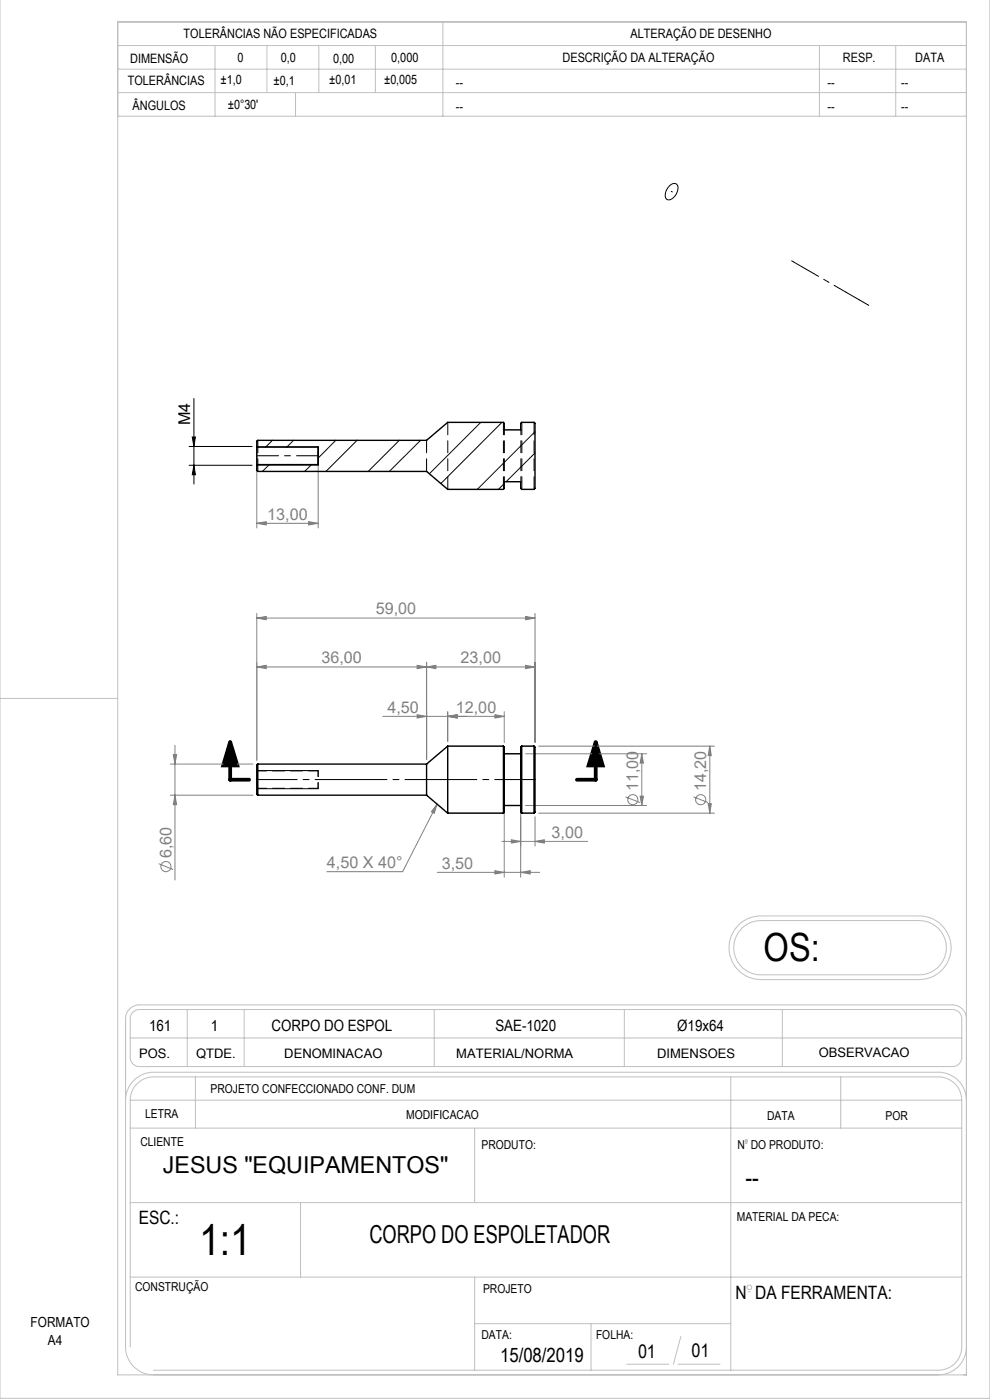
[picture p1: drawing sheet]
<svg xmlns="http://www.w3.org/2000/svg" width="210mm" height="297mm" viewBox="0 0 210 297" stroke-linecap="round" stroke-linejoin="round" font-family="sans-serif">
<g fill="none" stroke="#808080" stroke-width=".21">
<path d="M54.5 95.8v16.2M67.5 95.8v16.2M54.5 111l2-.3v.7zM54.5 111h13M65.5 110.7l2 .3-2 .4zM54.5 131.1l2-.3v.7zM54.5 130.1v31.2M54.5 131.1h59M111.5 130.8l2 .3-2 .4zM113.5 130.1v27.4M37.1 158.1v28.6M54.5 141.5l2-.4v.7z"/>
<path d="M54.5 141.5h59M88.5 141.1l2 .4-2 .3zM88.5 151.6l2 .4-2 .3zM90.5 141.5l2-.4v.7zM90.5 140.5v20.6M95 151v6.3M95 152l2-.4v.7zM105 151.6l2 .4-2 .3zM107 151v6.5M107 152h-25.8M111.5 159.9h25.7M111.5 141.1l2 .4-2 .3z"/>
<path d="M114.3 158.3h37.3M136.1 159.9l.4 2h-.7zM136.1 159.9v11M150.6 158.3l.3 2h-.7zM150.6 158.3v14.2M36.1 168.7h17.6M36.1 162.1h17.6M36.8 160.1h.7l-.4 2zM37.1 168.7l.4 2h-.7zM92.7 170.6l-.6 1.9-.6-.3zM92.7 170.6l-7.3 14.3h-16.1M106.5 178.5h18.1"/>
<path d="M107 171.9v14.2M108.5 178.1l2 .4-2 .4zM110.5 171.9v14.2M111.5 170.9h25.7M113.5 178.5l2-.4v.8zM113.5 173.3v6.2M114.3 172.5h37.3M132.7 169l3 1.2M135.8 168.9h.7l-.4 2zM147.1 169l3.1 1.2M150.2 170.5h.7l-.3 2zM33.7 183.2l3 1.3"/>
<path d="M92.7 185.1h21.8M105 184.7l2 .4-2 .3zM110.5 185.1l2-.4v.7z"/>
<circle cx="134.2" cy="169.6" r="1.08"/>
<circle cx="148.6" cy="169.6" r="1.08"/>
<circle cx="35.2" cy="183.8" r="1.07"/>
</g>
<path d="M48.8 157.4l1.5 5h-3zM126.4 157.4l1.4 5h-3z" fill="none" stroke="#000" stroke-width=".8" stroke-linecap="butt"/>
<path d="M142 39.4a.96 .96 0 0 1 1.2-.5 .96 .96 0 0 1 .6 1.1 2.64 2.64 0 0 1-2.1 2.4 1.21 1.21 0 0 1-.4-1.9zM40.1 94.7h13.4M40.1 98.7h13.4M40.8 92.7h.7l-.4 2zM41.1 98.7l.4 2h-.7zM41.1 84.5v18.2M54.5 94.8h13M54.5 98.6h13M54.5 163.5h13M54.5 167.3h13" fill="none" stroke="#000" stroke-width=".21"/>
<g fill="none" stroke="#c0c0c0" stroke-width=".21">
<path d="M210 -.1v296.7h-210v-296.6M25 4.7h180v287h-180zM25 9.7h180M25 19.6h180M25 14.7h180M45.6 9.7v15M56.6 9.7v9.9M62.7 19.6v5.1M67.6 9.7v9.9M79.6 9.7v9.9M93.9 4.7v20M173.8 9.7v15"/>
<path d="M190 9.7v15M25 24.7h180M54.5 94.7h13M54.5 98.7h13M0 148.2h25M156.7 196.2l.5-.5a6.7 6.7 0 0 1 4.2-1.4h33.6a6.8 6.8 0 0 1 6.8 6.8 6.8 6.8 0 0 1-6.8 6.7h-33.6a6.8 6.8 0 0 1-6.2-4.2 6.8 6.8 0 0 1 1.5-7.4zM157.4 196.9l.2-.2a5.6 5.6 0 0 1 3.8-1.4h33.6a5.8 5.8 0 0 1 5.7 5.7 5.8 5.8 0 0 1-5.7 5.8h-33.6a5.8 5.8 0 0 1-5.3-3.6 5.8 5.8 0 0 1 1.3-6.3zM28.3 214.7l1.1-.5h172.8a1.93 1.93 0 0 1 1.8 1.9v8.4a1.93 1.93 0 0 1-2 1.8h-172.4a1.92 1.92 0 0 1-2-2v-8.2a1.81 1.81 0 0 1 .7-1.4zM39.7 214.2v12.1M51.8 214.2v12.1M92.1 214.2v12.1M132.4 214.2v12.1"/>
<path d="M165.9 214.2v12.1M205 216.1a2.94 2.94 0 0 0-3-2.9h-172.4a2.94 2.94 0 0 0-3 2.9v69.6a6 6 0 0 0 6 6M26.6 233.4a6 6 0 0 1 6-5.9h166.5a6 6 0 0 1 5.9 5.9M27.6 233.4a4.9 4.9 0 0 1 5-4.9h166.5a4.9 4.9 0 0 1 4.9 4.9M27.6 233.4v52.3M27.6 239.3h176.4M27.6 233.4h176.4M27.6 220.2h176.4M41.5 228.5v10.8M100.7 239.3v15.8M155 228.5v62.2M178.3 228.5v10.8"/>
<path d="M204 233.4v52.3a4.9 4.9 0 0 1-4.9 5h-166.5M27.6 255.1h176.4M63.7 255.1v15.8M158.2 242.6h.2M27.6 270.9h176.4M100.7 270.9v19.8M158.7 274h.5M100.7 280.8h54.3M125.4 280.8v9.9M133 289.4h8.9M143.8 289.4h8.9M144.4 283.5l-1.6 5.9"/>
<path d="M205 285.7a6 6 0 0 1-5.9 6"/>
<circle cx="158.3" cy="242.1" r=".25"/>
<circle cx="159" cy="273.1" r=".5"/>
</g>
<path d="M67.6 96.7h-13.2" fill="none" stroke="#000" stroke-width=".21" stroke-dasharray="15.2 1.3 1.3 1.3" stroke-dashoffset="10.5"/>
<path d="M142.6 40.7l-.2-.1M171.1 57.2l-3.2-1.9M179.5 62l.1 .1M182.1 63.5l-2.5-1.4M182.2 63.6l-.1-.1M184.1 64.6l-1.9-1M184.1 64.6l.2 .2" fill="none" stroke="#000" stroke-width=".21" stroke-dasharray="15.2 1.3 1.3 1.3"/>
<path d="M179.5 62l-8.4-4.8" fill="none" stroke="#000" stroke-width=".21" stroke-dasharray="15.2 1.3 1.3 1.3" stroke-dashoffset="12.3"/>
<path d="M54.4 165.4h59.2" fill="none" stroke="#000" stroke-width=".21" stroke-dasharray="15.2 1.3 1.3 1.3" stroke-dashoffset="6.6"/>
<path d="M48.8 157.4v8h4M126.4 157.4v8h-4" fill="none" stroke="#000" stroke-width=".8"/>
<path d="M67.5 94.8v3.8" fill="none" stroke="#000" stroke-width=".3"/>
<path d="M67.5 167.3v-3.8" fill="none" stroke="#000" stroke-width=".21" stroke-dasharray="2.5 1.3" stroke-dashoffset="1.3"/>
<g fill="#000">
<path d="M40.8 92.7h.7l-.4 2zM41.1 98.7l.4 2h-.7z"/>
<path d="M126.4 157.4l1.4 5h-3zM48.8 157.4l1.5 5h-3z"/>
</g>
<g fill="#808080">
<path d="M92.7 170.6l-.6 1.9-.6-.3z"/>
<path d="M54.5 111l2-.3v.7zM65.5 110.7l2 .3-2 .4z"/>
<path d="M54.5 131.1l2-.3v.7zM111.5 130.8l2 .3-2 .4zM90.5 141.5l2-.4v.7zM111.5 141.1l2 .4-2 .3z"/>
<path d="M105 184.7l2 .4-2 .3zM110.5 185.1l2-.4v.7z"/>
<path d="M95 152l2-.4v.7zM88.5 151.6l2 .4-2 .3z"/>
<path d="M88.5 141.1l2 .4-2 .3zM54.5 141.5l2-.4v.7zM113.5 178.5l2-.4v.8zM108.5 178.1l2 .4-2 .4zM105 151.6l2 .4-2 .3zM95 152l2-.4v.7z"/>
<path d="M37.1 168.7l.4 2h-.7zM36.8 160.1h.7l-.4 2z"/>
<path d="M150.6 158.3l.3 2h-.7zM150.2 170.5h.7l-.3 2zM136.1 159.9l.4 2h-.7zM135.8 168.9h.7l-.4 2z"/>
</g>
<g fill="none" stroke="#000" stroke-width=".3">
<path d="M54.5 94.9v3.7M54.5 94.9v-1.3l.2-.2h35.8l4.5-3.8h11.8l.2 .2v1.4h3.5v-1.4l.2-.2h2.6l.2 .2v13.8l-.2 .2h-2.6l-.2-.2v-1.4h-3.5v1.4l-.2 .2h-11.8l-4.5-3.8h-35.8l-.2-.2v-1.2M54.5 94.9h13v3.7h-13M95 158.3v14.2M95 158.3h11.8M95 158.3l-4.5 3.8M106.8 158.3v14.2M106.8 158.3l.2 .2v13.8l-.2 .2M107 159.9h3.5M110.7 158.3a2.53 2.53 0 0 0-.2 1.8v10.9a1.87 1.87 0 0 0 .2 1.5M110.7 158.3v14.2M110.7 158.3h2.6"/>
<path d="M113.3 158.3v14.2M113.3 158.3a1.87 1.87 0 0 1 .2 1.5v10.9a2.53 2.53 0 0 1-.2 1.8M54.7 162.1v6.6M54.7 162.1l-.2 .2v6.2l.2 .2M54.7 168.7h35.8M54.7 162.1h35.8M90.5 162.1v6.6M90.5 168.7l4.5 3.8M95 172.5h11.8M107 170.9h3.5M110.7 172.5h2.6"/>
</g>
<path d="M67.5 167.2v-3.7" fill="none" stroke="#000" stroke-width=".21" stroke-dasharray="2.5 1.3" stroke-dashoffset="1.3"/>
<path d="M54.5 167.2h13M67.5 163.5h-13" fill="none" stroke="#000" stroke-width=".21" stroke-dasharray="2.5 1.3" stroke-dashoffset=".5"/>
<g fill="none" stroke="#000" stroke-width=".21">
<path d="M57.1 98.6l-1.4 1.4M57.8 93.4l-1.5 1.5M62.3 93.4l-1.5 1.5M66.1 98.6l-1.5 1.4M71.2 93.4l-3.7 3.8M75.7 93.4l-6.6 6.6M84.7 93.4l-6.6 6.6M89.2 93.4l-6.6 6.6M102 89.6l-10.9 10.9M106.5 89.6l-13 13M113.5 91.6l-12.3 12.2M113.5 96.1l-6.1 6.1"/>
<path d="M107 102.6l-1.3 1.2"/>
</g>
<path d="M54.7 100v-6.6M90.5 93.4v6.6M95 89.6v14.2M106.8 89.6v14.2M113.3 89.6v14.2M110.7 103.8v-14.2" fill="none" stroke="#000" stroke-width=".21" stroke-dasharray="2.5 1.3" stroke-dashoffset="-.1"/>
<path d="M107 91.2v11M110.5 91.2v11" fill="none" stroke="#000" stroke-width=".21" stroke-dasharray="2.5 1.3" stroke-dashoffset="1.5"/>
<text font-size="9.4" x="42.2" y="266.1">1:1</text>
<text font-size="8.2" x="162" y="203.8">OS:</text>
<text font-size="5.9" x="158.1" y="251.9">--</text>
<text font-size="5.3" x="78.4" y="263.6">CORPO DO ESPOLETADOR</text>
<text font-size="4.9" x="34.5" y="248.9">JESUS &quot;EQUIPAMENTOS&quot;</text>
<text font-size="4.2" x="106.1" y="288.9">15/08/2019</text>
<g font-size="4.1">
<text x="146.7" y="287.9">01</text>
<text x="135.3" y="288.1">01</text>
</g>
<g font-size="3.9">
<text x="29.4" y="259.7">ESC.:</text>
<text x="156" y="275.6">N DA FERRAMENTA:</text>
</g>
<text font-size="3.4" x="40.4" y="90.2" transform="rotate(-90 40.4 90.2)">M4</text>
<g font-size="3.4" fill="#808080">
<text x="56.7" y="110.2">13,00</text>
<text x="79.7" y="130.3">59,00</text>
<text x="68.2" y="140.7">36,00</text>
<text x="97.7" y="140.7">23,00</text>
<text x="82.2" y="151.2">4,50</text>
<text x="96.7" y="151.2">12,00</text>
<text x="135.4" y="167.9" transform="rotate(-90 135.4 167.9)">11,00</text>
<text x="149.8" y="167.9" transform="rotate(-90 149.8 167.9)">14,20</text>
<text x="117" y="177.7">3,00</text>
<text x="36.4" y="182.1" transform="rotate(-90 36.4 182.1)">6,60</text>
<text x="69.3" y="184.1">4,50 X 40°</text>
<text x="93.7" y="184.3">3,50</text>
</g>
<g font-size="3.3">
<text x="31.6" y="218.8">161</text>
<text x="44.7" y="218.8">1</text>
<text x="57.6" y="218.8">CORPO DO ESPOL</text>
<text x="105.1" y="218.8">SAE-1020</text>
<text x="143.7" y="218.8">Ø19x64</text>
</g>
<g font-size="3">
<text x="6.5" y="281.4">FORMATO</text>
<text x="10.2" y="285.4">A4</text>
</g>
<g font-size="2.8">
<text x="29.5" y="224.4">POS.</text>
<text x="41.6" y="224.4">QTDE.</text>
<text x="60.3" y="224.4">DENOMINACAO</text>
<text x="96.8" y="224.4">MATERIAL/NORMA</text>
<text x="139.4" y="224.3">DIMENSOES</text>
<text x="173.7" y="224.2">OBSERVACAO</text>
</g>
<g font-size="2.7">
<text x="38.9" y="8.1">TOLERÂNCIAS NÃO ESPECIFICADAS</text>
<text x="133.8" y="8.1">ALTERAÇÃO DE DESENHO</text>
<text x="27.6" y="13.4">DIMENSÃO</text>
<text x="46.8" y="17.8">±1,0</text>
<text x="50.4" y="13.1">0</text>
<text x="58" y="18">±0,1</text>
<text x="59.6" y="13.2">0,0</text>
<text x="69.8" y="17.8">±0,01</text>
<text x="70.7" y="13.3">0,00</text>
<text x="81.5" y="17.9">±0,005</text>
<text x="83" y="13.2">0,000</text>
<text x="119.3" y="13.2">DESCRIÇÃO DA ALTERAÇÃO</text>
<text x="178.8" y="13.2">RESP.</text>
<text x="194.2" y="13.2">DATA</text>
<text x="27.1" y="18.1">TOLERÂNCIAS</text>
<text x="28.1" y="23.2">ÂNGULOS</text>
<text x="48.3" y="23.1">±0°30'</text>
<text x="96.7" y="18.5">--</text>
<text x="96.7" y="23.5">--</text>
<text x="175.5" y="18.5">--</text>
<text x="175.5" y="23.5">--</text>
<text x="191.1" y="18.5">--</text>
<text x="191.1" y="23.5">--</text>
</g>
<g font-size="2.6">
<text x="44.7" y="231.9">PROJETO CONFECCIONADO CONF. DUM</text>
<text x="30.8" y="237.2">LETRA</text>
<text x="86.2" y="237.3">MODIFICACAO</text>
<text x="162.7" y="237.6">DATA</text>
<text x="187.8" y="237.6">POR</text>
<text x="29.8" y="243.1">CLIENTE</text>
<text x="102.1" y="243.7">PRODUTO:</text>
<text x="156.4" y="243.7">N DO PRODUTO:</text>
<text x="156.3" y="259.1">MATERIAL DA PECA:</text>
<text x="28.7" y="273.8">CONSTRUÇÃO</text>
<text x="102.5" y="274.2">PROJETO</text>
<text x="102.1" y="284.1">DATA:</text>
<text x="126.4" y="284.1">FOLHA:</text>
</g>
</svg>
